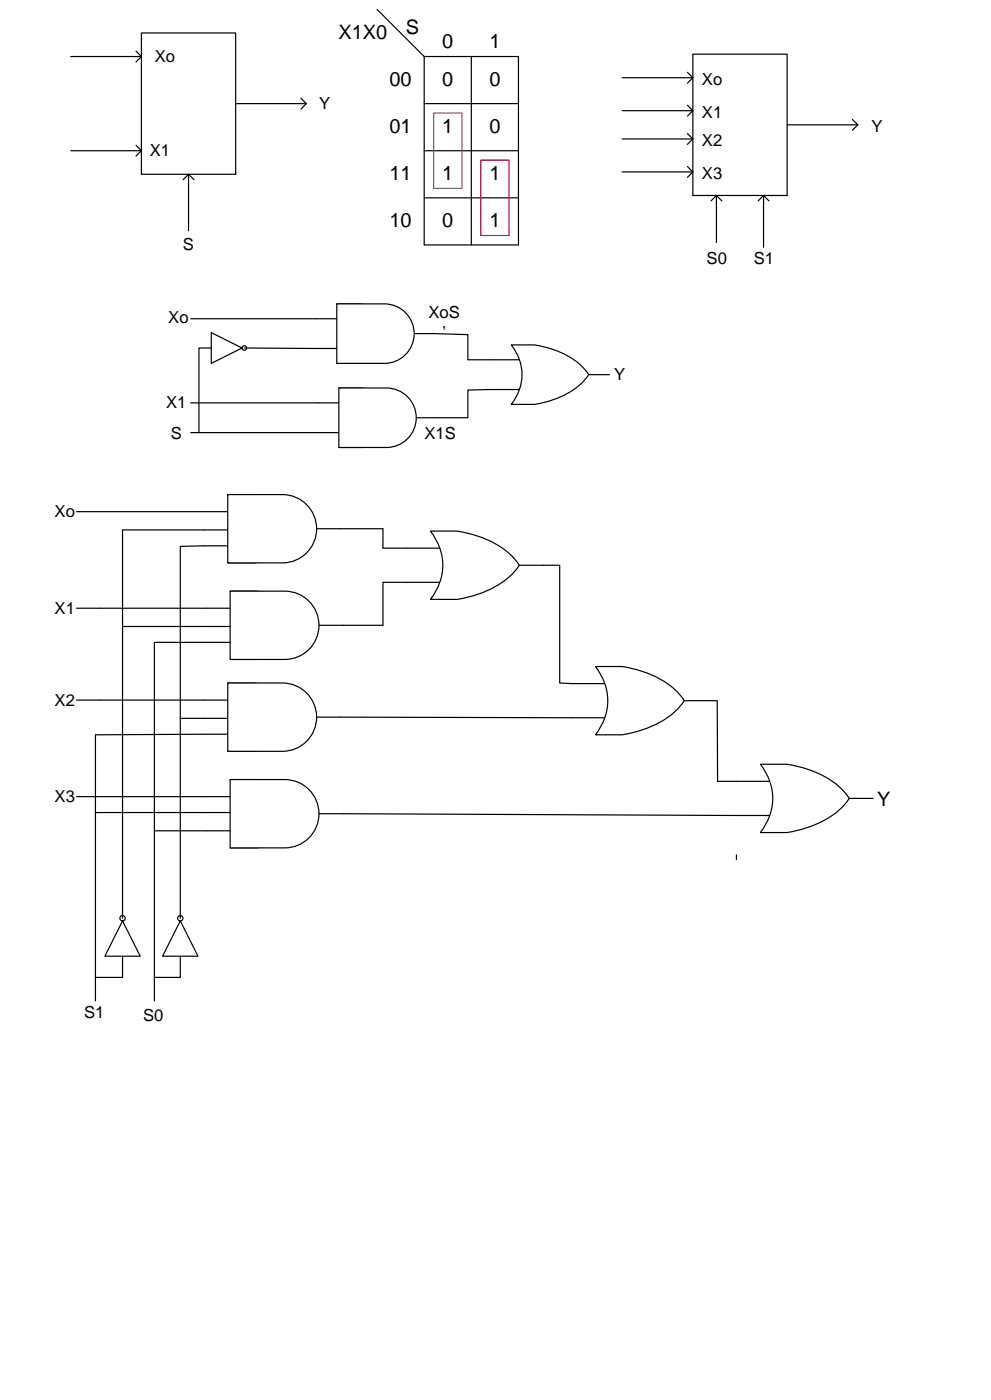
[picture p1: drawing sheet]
<svg xmlns="http://www.w3.org/2000/svg" width="210mm" height="297mm" viewBox="0 0 210 297" stroke-linecap="round" stroke-linejoin="round" font-family="sans-serif">
<path d="M80 2l10 10M90 12h20v40h-20zM100 12v40M90 22h20M90 32h20M90 42h20M67 67.7h12.7M67 74h12.7M79.7 70.8h12.6" fill="none" stroke="#000" stroke-width=".25"/>
<path d="M71.5 64.5a19.9 19.9 0 0 1 9.8 1.3 13.3 13.3 0 0 1 6.6 5 16.6 16.6 0 0 1-11.5 6.3h-4.9a9.9 9.9 0 0 0 0-12.6z" fill-rule="evenodd" fill="#fff"/>
<path d="M71.5 64.5a19.9 19.9 0 0 1 9.8 1.3 13.3 13.3 0 0 1 6.6 5 16.6 16.6 0 0 1-11.5 6.3h-4.9a9.9 9.9 0 0 0 0-12.6z" fill="none" stroke="#000" stroke-width=".25"/>
<path d="M71.5 64.5h10.1a6.3 6.3 0 0 1 6.3 6.3 6.3 6.3 0 0 1-6.3 6.3h-10.1z" fill-rule="evenodd" fill="#fff"/>
<path d="M71.5 64.5h10.1a6.3 6.3 0 0 1 6.3 6.3 6.3 6.3 0 0 1-6.3 6.3h-10.1zM67.5 85.5h12.6M67.5 91.8h12.6M80.1 88.7h12.6" fill="none" stroke="#000" stroke-width=".25"/>
<path d="M71.9 82.4a19.9 19.9 0 0 1 9.8 1.3 13.4 13.4 0 0 1 6.6 5 16.6 16.6 0 0 1-11.5 6.3h-4.9a9.9 9.9 0 0 0 0-12.6z" fill-rule="evenodd" fill="#fff"/>
<path d="M71.9 82.4a19.9 19.9 0 0 1 9.8 1.3 13.4 13.4 0 0 1 6.6 5 16.6 16.6 0 0 1-11.5 6.3h-4.9a9.9 9.9 0 0 0 0-12.6z" fill="none" stroke="#000" stroke-width=".25"/>
<path d="M71.9 82.4h10.1a6.3 6.3 0 0 1 6.3 6.3 6.3 6.3 0 0 1-6.3 6.3h-10.1z" fill-rule="evenodd" fill="#fff"/>
<path d="M104.1 76.4h12.6M116.7 79.5h12.6M71.9 82.4h10.1a6.3 6.3 0 0 1 6.3 6.3 6.3 6.3 0 0 1-6.3 6.3h-10.1zM104.1 82.7h12.6" fill="none" stroke="#000" stroke-width=".25"/>
<path d="M108.5 73.2a19.9 19.9 0 0 1 9.8 1.3 13.4 13.4 0 0 1 6.6 5 16.6 16.6 0 0 1-11.5 6.4h-4.9a9.9 9.9 0 0 0 0-12.7z" fill-rule="evenodd" fill="#fff"/>
<path d="M108.5 73.2a19.9 19.9 0 0 1 9.8 1.3 13.4 13.4 0 0 1 6.6 5 16.6 16.6 0 0 1-11.5 6.4h-4.9a9.9 9.9 0 0 0 0-12.7z" fill="none" stroke="#000" stroke-width=".25"/>
<path d="M51.4 73.9a.49 .49 0 0 0 .9 0 .49 .49 0 0 0-.9 0zM44.8 70.6l6.6 3.3-6.6 3.2z" fill-rule="evenodd" fill="#fff"/>
<g fill="none" stroke="#000" stroke-width=".25">
<path d="M40.5 67.7h26.5M44.8 70.6l6.6 3.3-6.6 3.2zM44.8 73.9h-2.6v17.9M51.8 73.9l15.2 .1M92.3 70.8l7 .2v5.4h4.8M40.5 85.5h27M40.5 91.8h27M104.1 82.7l-4.8 .1v5.9h-6.6M43.3 108.6h14.4M43.3 115.9h14.4M57.7 112.3h14.5"/>
<circle cx="51.8" cy="73.9" r=".49"/>
</g>
<path d="M48.3 105h5.7a20.1 20.1 0 0 1 12.6 6.4l.6 .9a17.3 17.3 0 0 1-10.3 6.6l-2.9 .6h-5.7a11.3 11.3 0 0 0 0-14.5z" fill-rule="evenodd" fill="#fff"/>
<path d="M48.3 105h5.7a20.1 20.1 0 0 1 12.6 6.4l.6 .9a17.3 17.3 0 0 1-10.3 6.6l-2.9 .6h-5.7a11.3 11.3 0 0 0 0-14.5z" fill="none" stroke="#000" stroke-width=".25"/>
<path d="M48.3 105h11.6a7.2 7.2 0 0 1 7.3 7.3 7.2 7.2 0 0 1-7.3 7.2h-11.6z" fill-rule="evenodd" fill="#fff"/>
<path d="M48.3 105h11.6a7.2 7.2 0 0 1 7.3 7.3 7.2 7.2 0 0 1-7.3 7.2h-11.6zM43.8 129.1h14.5M43.8 136.4h14.5M58.3 132.8h14.4" fill="none" stroke="#000" stroke-width=".25"/>
<path d="M48.8 125.5h5.7a20.1 20.1 0 0 1 12.6 6.4l.6 .9a17.3 17.3 0 0 1-10.3 6.6l-2.9 .6h-5.7a11.3 11.3 0 0 0 0-14.5z" fill-rule="evenodd" fill="#fff"/>
<path d="M48.8 125.5h5.7a20.1 20.1 0 0 1 12.6 6.4l.6 .9a17.3 17.3 0 0 1-10.3 6.6l-2.9 .6h-5.7a11.3 11.3 0 0 0 0-14.5z" fill="none" stroke="#000" stroke-width=".25"/>
<path d="M48.8 125.5h11.6a7.2 7.2 0 0 1 7.3 7.3 7.2 7.2 0 0 1-7.3 7.2h-11.6z" fill-rule="evenodd" fill="#fff"/>
<path d="M48.8 125.5h11.6a7.2 7.2 0 0 1 7.3 7.3 7.2 7.2 0 0 1-7.3 7.2h-11.6zM43.3 148.6h14.4M43.3 155.9h14.4M57.7 152.2h14.5" fill="none" stroke="#000" stroke-width=".25"/>
<path d="M48.3 145h5.7a20.1 20.1 0 0 1 12.6 6.4l.6 .9a17.3 17.3 0 0 1-10.3 6.6l-2.9 .6h-5.7a11.3 11.3 0 0 0 0-14.5z" fill-rule="evenodd" fill="#fff"/>
<path d="M48.3 145h5.7a20.1 20.1 0 0 1 12.6 6.4l.6 .9a17.3 17.3 0 0 1-10.3 6.6l-2.9 .6h-5.7a11.3 11.3 0 0 0 0-14.5z" fill="none" stroke="#000" stroke-width=".25"/>
<path d="M48.3 145h11.6a7.3 7.3 0 0 1 7.3 7.3 7.3 7.3 0 0 1-7.3 7.2h-11.6z" fill-rule="evenodd" fill="#fff"/>
<path d="M48.3 145h11.6a7.3 7.3 0 0 1 7.3 7.3 7.3 7.3 0 0 1-7.3 7.2h-11.6zM43.8 169.1h14.5M43.8 176.4h14.5M58.3 172.8h14.4" fill="none" stroke="#000" stroke-width=".25"/>
<path d="M48.8 165.5h5.7a20.1 20.1 0 0 1 12.6 6.4l.6 .9a17.3 17.3 0 0 1-10.3 6.6l-2.9 .6h-5.7a11.3 11.3 0 0 0 0-14.5z" fill-rule="evenodd" fill="#fff"/>
<path d="M48.8 165.5h5.7a20.1 20.1 0 0 1 12.6 6.4l.6 .9a17.3 17.3 0 0 1-10.3 6.6l-2.9 .6h-5.7a11.3 11.3 0 0 0 0-14.5z" fill="none" stroke="#000" stroke-width=".25"/>
<path d="M48.8 165.5h11.6a7.3 7.3 0 0 1 7.3 7.2 7.3 7.3 0 0 1-7.3 7.3h-11.6z" fill-rule="evenodd" fill="#fff"/>
<path d="M121.2 145.1h14.5M121.2 152.4h14.5M135.7 148.7h14.6M48.8 165.5h11.6a7.3 7.3 0 0 1 7.3 7.2 7.3 7.3 0 0 1-7.3 7.3h-11.6z" fill="none" stroke="#000" stroke-width=".25"/>
<path d="M126.3 141.5h5.7a20.1 20.1 0 0 1 12.6 6.4l.6 .9a17.3 17.3 0 0 1-10.3 6.6l-2.9 .6h-5.7a11.3 11.3 0 0 0 0-14.5z" fill-rule="evenodd" fill="#fff"/>
<path d="M126.3 141.5h5.7a20.1 20.1 0 0 1 12.6 6.4l.6 .9a17.3 17.3 0 0 1-10.3 6.6l-2.9 .6h-5.7a11.3 11.3 0 0 0 0-14.5z" fill="none" stroke="#000" stroke-width=".25"/>
<path d="M25.4 194.9a.6 .6 0 0 0 1.2 0 .6 .6 0 0 0-1.2 0zM26 195.5l3.8 7.5h-7.5z" fill-rule="evenodd" fill="#fff"/>
<g fill="none" stroke="#000" stroke-width=".25">
<path d="M26 195.5l3.8 7.5h-7.5z"/>
<circle cx="26" cy="194.9" r=".56"/>
</g>
<path d="M37.7 194.9a.56 .56 0 0 0 1.1 0 .56 .56 0 0 0-1.1 0zM38.3 195.5l3.7 7.5h-7.5z" fill-rule="evenodd" fill="#fff"/>
<g fill="none" stroke="#000" stroke-width=".25">
<path d="M156.2 165.9h14.6M156.2 173.1h14.6M170.8 169.5h14.5M38.3 195.5l3.7 7.5h-7.5z"/>
<circle cx="38.2" cy="194.9" r=".56"/>
</g>
<path d="M161.3 162.2h5.7a20.1 20.1 0 0 1 12.6 6.4l.6 .9a17.3 17.3 0 0 1-10.3 6.6l-2.9 .6h-5.7a11.3 11.3 0 0 0 0-14.5z" fill-rule="evenodd" fill="#fff"/>
<path d="M86.3 116.4h14.4M86.3 123.6h14.4M100.7 120h14.5M161.3 162.2h5.7a20.1 20.1 0 0 1 12.6 6.4l.6 .9a17.3 17.3 0 0 1-10.3 6.6l-2.9 .6h-5.7a11.3 11.3 0 0 0 0-14.5z" fill="none" stroke="#000" stroke-width=".25"/>
<path d="M91.3 112.8h5.7a20.1 20.1 0 0 1 12.6 6.3l.6 .9a17.3 17.3 0 0 1-10.3 6.6l-2.9 .7h-5.7a11.3 11.3 0 0 0 0-14.5z" fill-rule="evenodd" fill="#fff"/>
<g fill="none" stroke="#000" stroke-width=".25">
<path d="M15 12h15M28.9 10.9l1.1 1.1-1.1 1.1M30 7h20v30h-20zM132 16.5h15M145.9 15.4l1.1 1.1-1.1 1.1M147 11.5h20v30h-20zM15 32h15M28.9 30.9l1.1 1.1-1.1 1.1M38.9 38.1l1.1-1.1 1.1 1.1M40 37v12M50 22h15M63.9 20.9l1.1 1.1-1.1 1.1"/>
<path d="M132 36.5h15M132 23.5h15M132 29.5h15M145.9 35.4l1.1 1.1-1.1 1.1M145.9 22.4l1.1 1.1-1.1 1.1M145.9 28.4l1.1 1.1-1.1 1.1M167 26.5h15M180.9 25.4l1.1 1.1-1.1 1.1M150.9 42.6l1.1-1.1 1.1 1.1M152 41.5v10M160.9 42.6l1.1-1.1 1.1 1.1M162 41.5v11"/>
<path d="M16.3 108.6h27M43.3 115.9l-5 .1v78.9M48.2 112.5h-22.2v82.4M72.2 112.3h9v4.1h5.1M91.3 112.8h5.7a20.1 20.1 0 0 1 12.6 6.3l.6 .9a17.3 17.3 0 0 1-10.3 6.6l-2.9 .7h-5.7a11.3 11.3 0 0 0 0-14.5zM16.3 129.1h27.5M26 133h22.8M43.8 136.4h-11v76.1M86.3 123.6h-5.1v9.2h-8.5M115.2 120h3.5v25l2.5 .1M16.3 148.6h27M38.3 152.5h9.9"/>
<path d="M43.3 155.9l-23 .1v56.5M72.2 152.2l49 .2M150.3 148.7h1.9v17.2h4M16.3 169.1h27.5M20.3 172.5h28.5M32.8 176.4h11M72.7 172.8l83.5 .3M156.2 181.5v1M26 203v4.5h-5.7M38.3 203v4.5h-5.5"/>
</g>
<path d="M102 34h6v16h-6z" fill="none" stroke="#f00" stroke-width=".25"/>
<path d="M92 24h6v16h-6z" fill="none" stroke="#7030a0" stroke-width=".25"/>
<g font-size="4.2">
<text x="71.8" y="8.3">X1X0</text>
<text x="86.1" y="7.3">S</text>
<text x="93.8" y="10.3">0</text>
<text x="103.8" y="10.3">1</text>
<text x="82.6" y="18.3">00</text>
<text x="93.8" y="18.3">0</text>
<text x="103.8" y="18.3">0</text>
<text x="82.6" y="28.3">01</text>
<text x="93.8" y="28.3">1</text>
<text x="103.8" y="28.3">0</text>
<text x="82.6" y="38.3">11</text>
<text x="93.8" y="38.3">1</text>
<text x="103.8" y="38.3">1</text>
<text x="82.6" y="48.3">10</text>
<text x="93.8" y="48.3">0</text>
<text x="103.8" y="48.3">1</text>
<text x="186.1" y="171">Y</text>
</g>
<g font-size="3.5">
<text x="32.8" y="13.1">Xo</text>
<text x="67.7" y="23.1">Y</text>
<text x="148.9" y="18.1">Xo</text>
<text x="148.9" y="25">X1</text>
<text x="184.9" y="28.1">Y</text>
<text x="31.8" y="33.1">X1</text>
<text x="148.9" y="31.1">X2</text>
<text x="148.9" y="38.1">X3</text>
<text x="38.8" y="53.1">S</text>
<text x="149.9" y="56.1">S0</text>
<text x="159.9" y="56.1">S1</text>
<text x="35.7" y="68.6">Xo</text>
<text x="90.9" y="67.6">XoS</text>
<text x="93.9" y="71.8">’</text>
<text x="130.3" y="80.6">Y</text>
<text x="35.3" y="86.7">X1</text>
<text x="36.2" y="93.2">S</text>
<text x="90.1" y="93.2">X1S</text>
<text x="11.6" y="109.8">Xo</text>
<text x="11.6" y="130.3">X1</text>
<text x="11.6" y="149.8">X2</text>
<text x="11.6" y="170.3">X3</text>
<text x="17.8" y="216.1">S1</text>
<text x="30.3" y="216.8">S0</text>
</g>
</svg>
